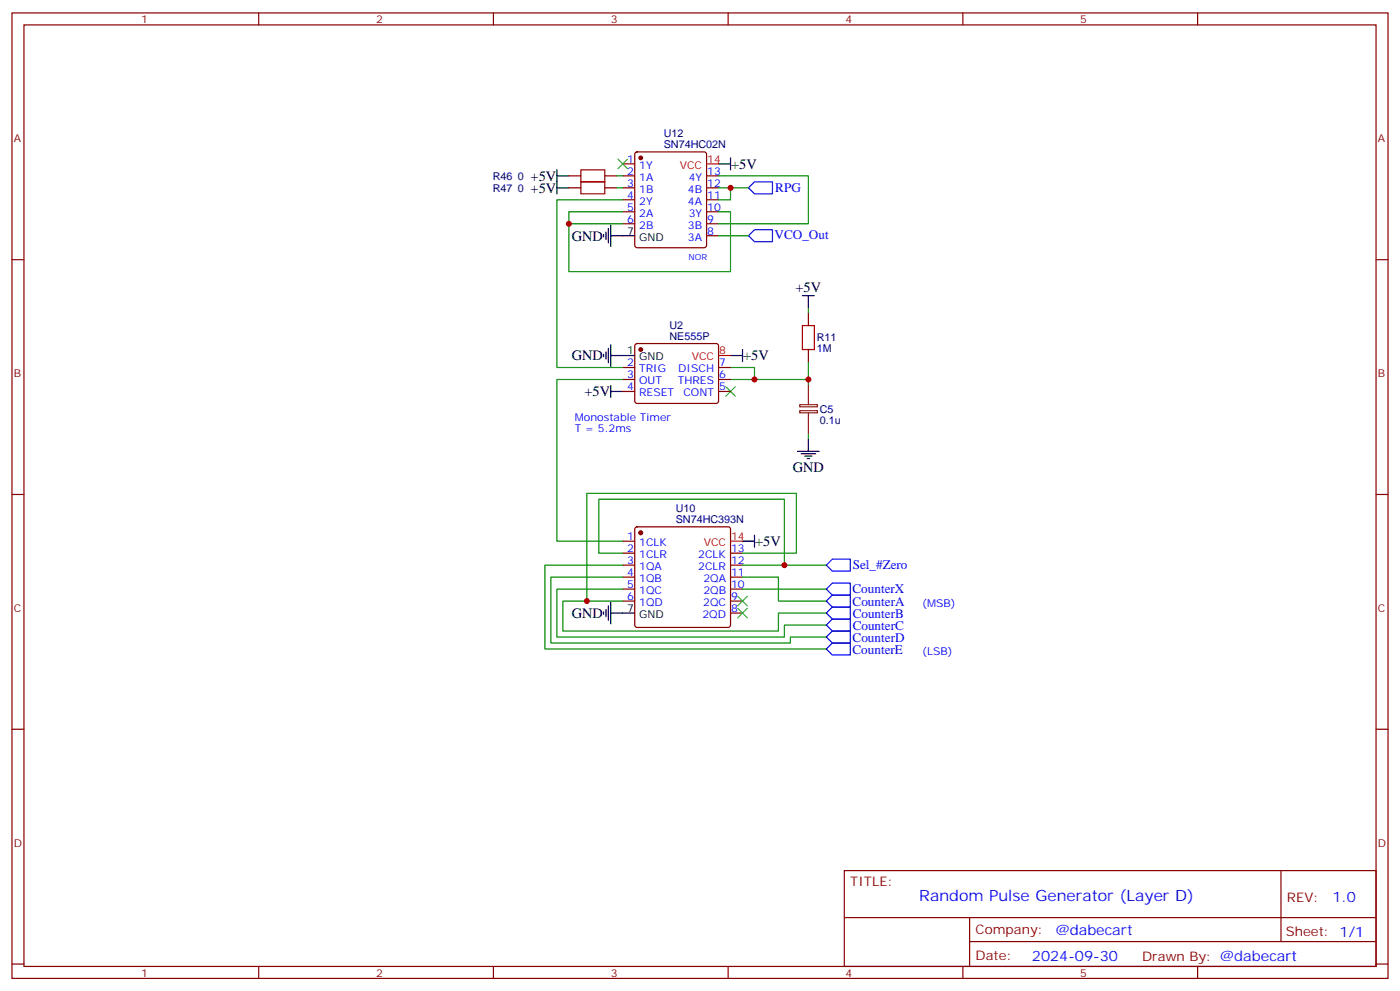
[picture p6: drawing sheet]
<svg xmlns="http://www.w3.org/2000/svg" width="412mm" height="292mm" viewBox="0 0 412 292" stroke-linecap="round" stroke-linejoin="round" font-family="sans-serif">
<g fill="none" stroke="#870000" stroke-width=".35">
<path d="M3.5 3.8h405.4v284.3h-405.4zM7.1 7.3h398.2v277.3h-398.2zM76.2 3.8v3.5M145.3 3.8v3.5M214.5 3.8v3.5M283.6 3.8v3.5M352.8 3.8v3.5M167.6 51.8h3.5M167.6 55.3h3.5M178.2 51.8h3.5M178.2 55.3h3.5M183.4 48.3h3.6"/>
<path d="M183.4 51.8h3.6M183.4 55.3h3.6M183.4 58.8h3.6M187.2 44.9l.5-.2h19.7l.5 .2 .2 .5v26.8l-.2 .5-.5 .3h-19.7l-.5-.3-.2-.5v-26.8zM208.1 51.8h3.6M208.1 55.3h3.6M208.1 58.8h3.6M3.5 76.5h3.6M183.4 62.4h3.6M183.4 65.9h3.6M208.1 62.4h3.6M208.1 65.9h3.6"/>
<path d="M208.1 69.4h3.6M405.3 76.5h3.6M238.1 92.4v3.5M183.4 108.2h3.6M183.4 111.8h3.6M183.4 115.3h3.6M187.2 101.4l.5-.2h23.3l.5 .2 .2 .5-.1 16.5-.6 .4-23.6-.1-.4-.6v-16.2zM211.7 108.2h3.5M211.7 111.8h3.5M211.7 115.3h3.5M238.1 102.9v3.6M3.5 145.6h3.6"/>
<path d="M183.4 159.4h3.6M187.2 155.4l.5-.2h26.8l.5 .2 .2 .5v28.2l-.2 .5-.5 .2h-26.8l-.5-.2-.2-.5v-28.2zM405.3 145.6h3.6M183.4 162.9h3.6M183.4 166.4h3.6M183.4 170h3.6M183.4 173.5h3.6M183.4 177h3.6M215.2 162.9h3.5M215.2 166.4h3.5M215.2 170h3.5M215.2 173.5h3.5"/>
<path d="M215.2 177h3.5M215.2 180.6h3.5M3.5 214.8h3.6M405.3 214.8h3.6M248.7 256.4h156.6v28.2h-156.6zM377.3 256.4v20.9M248.7 270.2h156.5M285.6 277.3h119.6M285.6 270.2v14.2M3.5 283.9h3.6M76.2 284.6v3.5M145.3 284.6v3.5"/>
<path d="M214.5 284.6v3.5M283.6 284.6v3.5M352.8 284.6v3.5M405.3 283.9h3.6"/>
</g>
<g fill="none" stroke="#000" stroke-width=".35">
<path d="M164 51.8h3.6M164 50v7.1M164 55.3h3.6M211.7 48.3h3.5M215.2 46.5v3.5M177.8 69.1v.7M178.5 68.4v2.1M179.2 67.3v4.2M179.9 69.4h7.1M179.9 66.3v6.3M236.4 87.1h3.5M238.1 87.1v3.5"/>
<path d="M177.8 104.4v.7M178.5 103.6v2.2M179.2 102.6v4.2M179.9 101.5v6.4M179.9 113.5v3.6M179.9 115.3h3.5M179.9 104.7h7.1M215.2 104.7h3.5M218.7 102.9v3.6M234.9 132.9h6.4M236 133.6h4.2M237.1 134.3h2.1"/>
<path d="M237.8 135h.7M238.1 129.4v3.5M218.7 159.4h3.5M222.2 157.6v3.5M178.5 179.5v2.1M179.2 178.4v4.3M179.9 177.4v6.3M177.8 180.2v.7M179.9 180.6h7.1"/>
</g>
<g fill="#870000" stroke="#870000" stroke-width=".35">
<circle cx="188.7" cy="156.9" r=".53"/>
<circle cx="188.7" cy="46.5" r=".53"/>
<circle cx="188.7" cy="102.9" r=".53"/>
</g>
<path d="M208.1 48.3h3.6M211.7 104.7h3.5M215.2 159.4h3.5" fill="none" stroke="#f00" stroke-width=".35"/>
<g fill="none" stroke="#008700" stroke-width=".35">
<path d="M181.7 55.3h1.7M181.7 51.8h1.7M183.4 58.8h-19.4v49.4h19.4M211.7 51.8h26.4v14.1h-26.4M211.7 55.3h8.8M215.2 55.3v3.5h-3.5M183.4 62.4h-15.8v3.5M211.7 62.4h3.5v17.6h-47.6v-14.1h15.8M211.7 69.4h8.8M238.1 90.6v1.8M183.4 111.8h-19.4v47.6h19.4M215.2 108.2h7v3.6h-7"/>
<path d="M222.2 111.8h15.9v1.7M238.1 106.5v5.3M238.1 127.6v1.8M172.9 177h-7.1v8.8h63.5v-5.2h14.1M183.4 162.9h-7v-15.9h54.7v19.4h-12.4M183.4 173.5h-19.4v14.1h67.1v-3.5h12.3M183.4 170h-21.1v19.4h70.5v-1.8h10.6M183.4 166.4h-22.9v24.7h82.9M218.7 162.9h15.9v-17.6h-61.7v31.7h10.5M218.7 170h10.6v7h14.1M218.7 173.5h24.7M231.1 166.4h12.3"/>
</g>
<path d="M182 46.8l2.9 2.9M184.9 46.8l-2.9 2.9M213.8 113.9l2.8 2.8M216.6 113.9l-2.8 2.8M217.3 175.6l2.8 2.8M217.3 179.1l2.8 2.9M220.1 175.6l-2.8 2.8M220.1 179.1l-2.8 2.9" fill="none" stroke="#3c3" stroke-width=".35"/>
<path d="M220.5 55.3l1.7-1.7h5.3v3.5h-5.3zM220.5 69.4l1.7-1.7h5.3v3.5h-5.3zM243.4 173.5l1.8-1.8h5.3v3.6h-5.3zM245.2 175.3h5.3v3.5h-5.3l-1.8-1.8zM245.2 164.7h5.3v3.5h-5.3l-1.8-1.8zM243.4 191.1l1.8-1.7h5.3v3.5h-5.3zM243.4 187.6l1.8-1.8h5.3v3.6h-5.3zM243.4 184.1l1.8-1.8h5.3v3.5h-5.3zM243.4 180.6l1.8-1.8h5.3v3.5h-5.3z" fill="none" stroke="#00f" stroke-width=".35"/>
<path d="M235.6 119.2h5.2v.6h-5.2zM238.1 113.5v5.7M235.6 120.9h5.2v.7h-5.2zM238.1 121.6v6" fill="none" stroke="#8c2424" stroke-width=".35"/>
<path d="M171.1 50h7.1v3.6h-7.1zM171.1 53.6h7.1v3.5h-7.1zM236.4 95.9h3.5v7h-3.5z" fill="none" stroke="#a10000" stroke-width=".35"/>
<g fill="#c00">
<circle cx="172.9" cy="177" r=".88"/>
<circle cx="238.1" cy="111.8" r=".88"/>
<circle cx="222.3" cy="111.8" r=".88"/>
<circle cx="231.1" cy="166.4" r=".88"/>
<circle cx="215.2" cy="55.3" r=".88"/>
<circle cx="167.6" cy="65.9" r=".88"/>
</g>
<text font-size="4.6" fill="#00f" x="270.8" y="265.4">Random Pulse Generator (Layer D)</text>
<g font-size="4.2">
<text x="156.3" y="53.2">+5V</text>
<text x="215.4" y="49.7">+5V</text>
<text x="156.3" y="56.8">+5V</text>
<text x="168.5" y="70.8">GND</text>
<text x="234.3" y="86">+5V</text>
<text x="168.5" y="106.1">GND</text>
<text x="218.9" y="106.1">+5V</text>
<text x="172.2" y="116.7">+5V</text>
<text x="233.5" y="139">GND</text>
<text x="222.4" y="160.8">+5V</text>
<text x="168.5" y="182">GND</text>
</g>
<g font-size="4.2" fill="#00f">
<text x="392.5" y="265.7">1.0</text>
<text x="310.9" y="275.2">@dabecart</text>
<text x="304" y="283">2024-09-30</text>
</g>
<g font-size="3.9" fill="#00f">
<text x="228.4" y="56.5">RPG</text>
<text x="228.2" y="70.5">VCO_Out</text>
<text x="251.2" y="167.6">Sel_#Zero</text>
<text x="251.1" y="174.7">CounterX</text>
<text x="251.2" y="178.4">CounterA</text>
<text x="251.2" y="185.4">CounterC</text>
<text x="251.2" y="181.9">CounterB</text>
<text x="251.2" y="189">CounterD</text>
<text x="251.1" y="192.5">CounterE</text>
</g>
<g font-size="3.9" fill="#800">
<text x="250.5" y="261">TITLE:</text>
<text x="379.1" y="265.7">REV:</text>
<text x="287.4" y="275.2">Company:</text>
<text x="378.7" y="275.8">Sheet: 1/1</text>
<text x="287.4" y="282.9">Date:</text>
<text x="336.4" y="282.9">Drawn By: @dabecart</text>
</g>
<g font-size="3.2" fill="#800">
<text x="41.6" y="6.8">1</text>
<text x="110.8" y="6.8">2</text>
<text x="179.9" y="6.8">3</text>
<text x="249.1" y="6.8">4</text>
<text x="318.2" y="6.8">5</text>
<text x="4.1" y="41.9">A</text>
<text x="405.9" y="41.9">A</text>
<text x="4.1" y="111.1">B</text>
<text x="405.9" y="111.1">B</text>
<text x="4.1" y="180.2">C</text>
<text x="405.9" y="180.2">C</text>
<text x="4.1" y="249.3">D</text>
<text x="405.9" y="249.3">D</text>
<text x="41.6" y="287.6">1</text>
<text x="110.8" y="287.6">2</text>
<text x="179.9" y="287.6">3</text>
<text x="249.1" y="287.6">4</text>
<text x="318.2" y="287.6">5</text>
</g>
<g font-size="3.2" fill="#000080">
<text x="195.5" y="40.3">U12</text>
<text x="195.5" y="43.5">SN74HC02N</text>
<text x="145.1" y="52.9">R46</text>
<text x="152.5" y="52.9">0</text>
<text x="145.1" y="56.4">R47</text>
<text x="152.5" y="56.4">0</text>
<text x="197.2" y="100.1">NE555P</text>
<text x="197.2" y="96.9">U2</text>
<text x="240.6" y="100.6">R11</text>
<text x="240.6" y="103.7">1M</text>
<text x="241.5" y="124.9">0.1u</text>
<text x="241.5" y="121.7">C5</text>
<text x="199.1" y="154.1">SN74HC393N</text>
<text x="199.1" y="150.9">U10</text>
</g>
<g font-size="3.2" fill="#00f">
<text x="184.8" y="47.9">1</text>
<text x="184.8" y="51.4">2</text>
<text x="188.3" y="49.7">1Y</text>
<text x="188.3" y="53.2">1A</text>
<text x="202.9" y="53.2">4Y</text>
<text x="208.3" y="51.4">13</text>
<text x="184.8" y="55">3</text>
<text x="184.8" y="58.5">4</text>
<text x="188.3" y="56.7">1B</text>
<text x="202.6" y="56.7">4B</text>
<text x="208.3" y="58.5">11</text>
<text x="208.3" y="55">12</text>
<text x="184.8" y="62">5</text>
<text x="184.8" y="65.5">6</text>
<text x="188.3" y="60.3">2Y</text>
<text x="188.3" y="63.8">2A</text>
<text x="202.6" y="60.3">4A</text>
<text x="202.9" y="63.8">3Y</text>
<text x="208.3" y="65.5">9</text>
<text x="208.3" y="62">10</text>
<text x="188.3" y="67.3">2B</text>
<text x="202.6" y="67.3">3B</text>
<text x="202.6" y="70.8">3A</text>
<text x="208.3" y="69.1">8</text>
<text x="184.8" y="107.9">2</text>
<text x="211.8" y="107.9">7</text>
<text x="184.8" y="111.4">3</text>
<text x="188.3" y="109.6">TRIG</text>
<text x="188.3" y="113.2">OUT</text>
<text x="199.6" y="113.2">THRES</text>
<text x="199.8" y="109.6">DISCH</text>
<text x="211.8" y="111.4">6</text>
<text x="184.8" y="114.9">4</text>
<text x="188.3" y="116.7">RESET</text>
<text x="201.3" y="116.7">CONT</text>
<text x="211.8" y="114.9">5</text>
<text x="169.3" y="124.1">Monostable Timer</text>
<text x="169.3" y="127.3">T = 5.2ms</text>
<text x="184.8" y="159">1</text>
<text x="188.3" y="160.8">1CLK</text>
<text x="184.8" y="162.6">2</text>
<text x="184.8" y="166.1">3</text>
<text x="188.3" y="164.3">1CLR</text>
<text x="188.3" y="167.9">1QA</text>
<text x="205.7" y="167.9">2CLR</text>
<text x="205.7" y="164.3">2CLK</text>
<text x="215.4" y="166.1">12</text>
<text x="215.4" y="162.6">13</text>
<text x="184.8" y="169.6">4</text>
<text x="184.8" y="173.1">5</text>
<text x="188.3" y="171.4">1QB</text>
<text x="207.2" y="171.4">2QA</text>
<text x="215.4" y="173.1">10</text>
<text x="215.4" y="169.6">11</text>
<text x="184.8" y="176.7">6</text>
<text x="188.3" y="174.9">1QC</text>
<text x="188.3" y="178.4">1QD</text>
<text x="207.2" y="178.4">2QC</text>
<text x="207.2" y="174.9">2QB</text>
<text x="215.4" y="176.7">9</text>
<text x="271.6" y="178.8">(MSB)</text>
<text x="206.9" y="182">2QD</text>
<text x="215.4" y="180.2">8</text>
<text x="271.6" y="192.9">(LSB)</text>
</g>
<g font-size="3.2" fill="#f00">
<text x="208.3" y="47.9">14</text>
<text x="200.2" y="49.7">VCC</text>
<text x="203.8" y="106.1">VCC</text>
<text x="211.8" y="104.4">8</text>
<text x="207.3" y="160.8">VCC</text>
<text x="215.4" y="159">14</text>
</g>
<g font-size="3.2">
<text x="184.8" y="69.1">7</text>
<text x="188.3" y="70.8">GND</text>
<text x="184.8" y="104.4">1</text>
<text x="188.3" y="106.1">GND</text>
<text x="184.8" y="180.2">7</text>
<text x="188.3" y="182">GND</text>
</g>
<text font-size="2.5" fill="#00f" x="202.8" y="76.5">NOR</text>
</svg>
